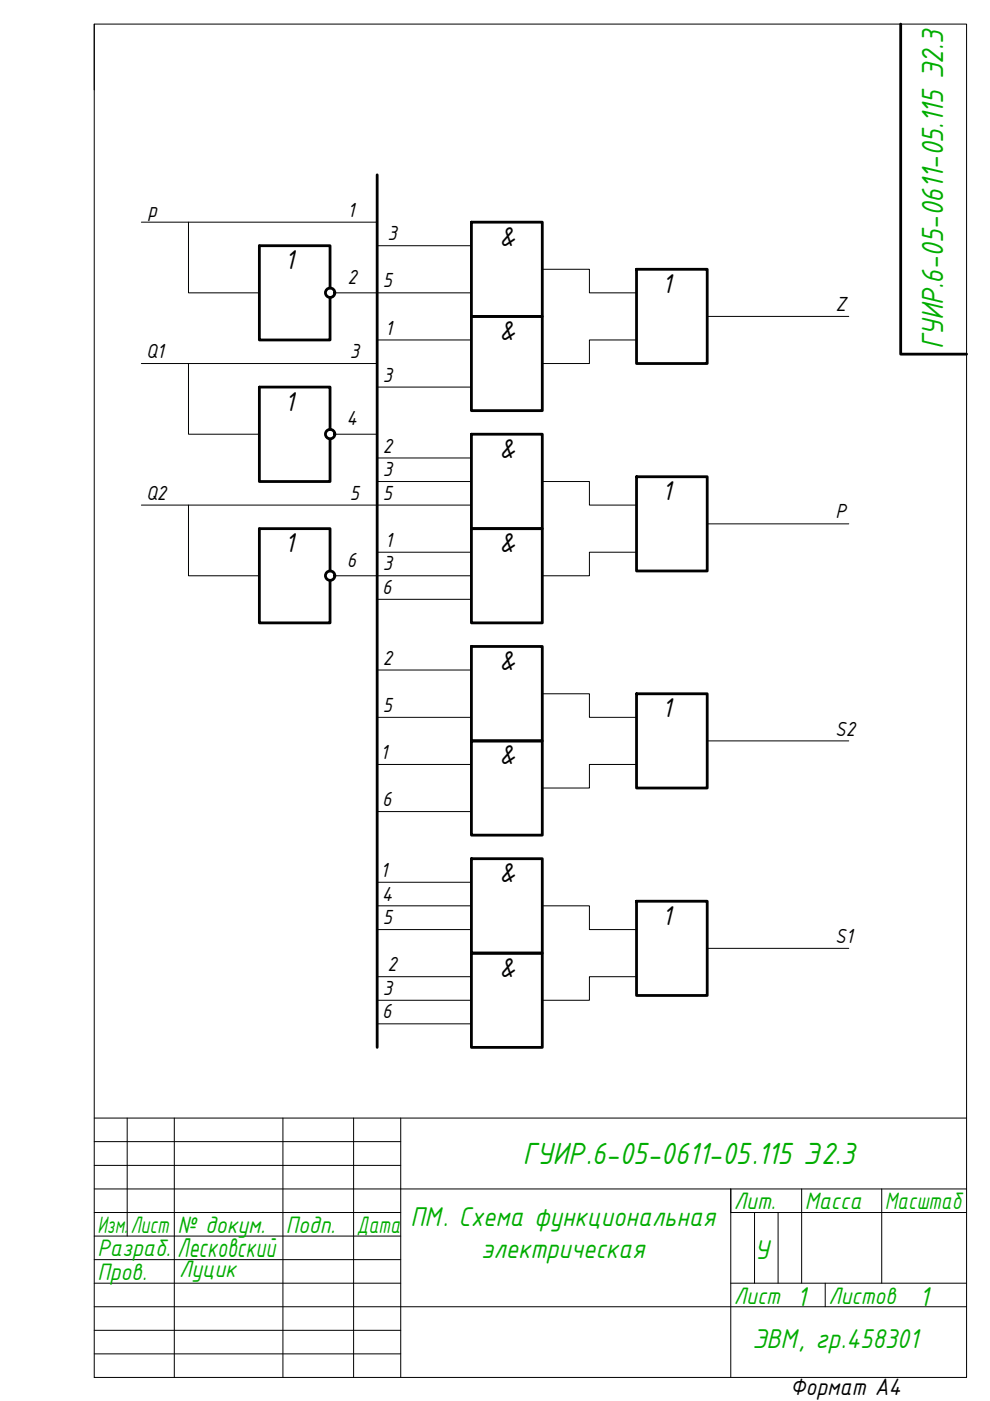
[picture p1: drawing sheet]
<svg xmlns="http://www.w3.org/2000/svg" width="210mm" height="297mm" viewBox="0 0 210 297" stroke-linecap="round" stroke-linejoin="round" font-family="sans-serif">
<!-- layer: 0 -->
<g fill="none" stroke="#000" stroke-width=".21">
<path d="M20 5.1h184.9v286.9h-184.9zM20 5.1v14M30 47.1h50M40 47.1v15h15M80 52.1h19.9M115 57.1h10v5h10M30 77.1h50M40 77.1v15h15M71 62.1h28.9M80 72.1h19.9M135 72.1h-10v5h-10M149.9 67.1h30.1"/>
<path d="M71 92.1h9M80 82.1h19.9M80 97.1h19.9M30 107.1h69.9M40 107.1v15h15M80 102.1h19.9M80 117.1h19.9M115 102.1h10v5h10M135 117.1h-10v5h-10M149.9 111.1h30.1M71 122.1h28.9M80 127.1h19.9"/>
<path d="M80 142.1h19.9M80 152.1h19.9M115 147.1h10v5h10M149.9 157.1h30.1M80 162.1h19.9M80 172.1h19.9M135 162.1h-10v5h-10M80 187.1h19.9M80 192.1h19.9M80 197.1h19.9M115 192.1h10v5h10M80 207.1h19.9"/>
<path d="M80 212.1h19.9M80 217.1h19.9M135 207.1h-10v5h-10M149.9 201.1h30.1M20 237.1h184.9M27 237.1v25M37 237.1v54.9M60 237.1v54.9M75 237.1v54.9M85 237.1v54.9M20 242h65M20 247.1h65"/>
<path d="M20 252.1h184.9M20 257.1h65M160 257.1v15M165 257.1v15M170 252.1v20M186.9 252.1v20M204.9 257.1h-50v-5v39.9M20 262.1h65M20 267.1h65M20 272.1h65M20 277.1h184.9M154.9 272.1h50"/>
<path d="M175 272.1v5M20 282.1h65M20 287h65"/>
</g>
<g fill="none" stroke="#000" stroke-width=".59">
<path d="M191 5.1v70h13.9M80 37.1v185M99.9 47.1h15.1v20h-15.1zM135 57.1h14.9v20h-14.9zM70 61.1v-9h-15v20h15v-9M99.9 67.1h15.1v20h-15.1zM70 91.1v-9h-15v20h15v-9M99.9 92.1h15.1v20h-15.1zM99.9 112.1h15.1v20h-15.1zM135 101.1h14.9v20h-14.9zM70 121.1v-9h-15v20h15v-9M99.9 137.1h15.1v20h-15.1z"/>
<path d="M99.9 157.1h15.1v20h-15.1zM135 147.1h14.9v20h-14.9zM99.9 182.1h15.1v20h-15.1zM135 191.1h14.9v20h-14.9zM99.9 202.1h15.1v20h-15.1z"/>
<circle cx="70" cy="62.1" r=".99"/>
<circle cx="70" cy="92" r=".99"/>
<circle cx="70" cy="122.1" r=".99"/>
</g>
<g font-size="7" fill="#00ad00">
<text x="199.9" y="74.1" transform="rotate(-90 199.9 74.1)">ГУИР.6-05-0611-05.115 Э2.3</text>
<text x="110.8" y="246.9">ГУИР.6-05-0611-05.115 Э2.3</text>
</g>
<g font-size="6.2">
<text x="105.9" y="52.1">&amp;</text>
<text x="60.4" y="57.1">1</text>
<text x="140.4" y="62.1">1</text>
<text x="105.9" y="72.1">&amp;</text>
<text x="60.4" y="87.1">1</text>
<text x="105.9" y="97.1">&amp;</text>
<text x="140.4" y="106.1">1</text>
<text x="60.4" y="117.1">1</text>
<text x="105.9" y="117.1">&amp;</text>
<text x="105.9" y="142.1">&amp;</text>
<text x="140.4" y="152.1">1</text>
<text x="105.9" y="162.1">&amp;</text>
<text x="105.9" y="187.1">&amp;</text>
<text x="140.4" y="196.1">1</text>
<text x="105.9" y="207.1">&amp;</text>
</g>
<g font-size="6.2" fill="#00ad00">
<text x="87" y="260">ПМ. Схема функциональная</text>
<text x="37.6" y="266.5">Лесковский</text>
<text x="102" y="266.6">электрическая</text>
<text x="160" y="266.9">У</text>
<text x="169" y="276.8">1</text>
<text x="194.9" y="276.8">1</text>
<text x="159.5" y="285.9">ЭВМ, гр.458301</text>
</g>
<g font-size="5.4" fill="#00ad00">
<text x="155.6" y="256.4">Лит.</text>
<text x="170.6" y="256.4">Масса</text>
<text x="187.6" y="256.4">Масштаб</text>
<text x="20.7" y="261.4">Изм.</text>
<text x="27.6" y="261.4">Лист</text>
<text x="37.6" y="261.4">№ докум.</text>
<text x="60.6" y="261.4">Подп.</text>
<text x="75.6" y="261.4">Дата</text>
<text x="20.7" y="266.3">Разраб.</text>
<text x="20.7" y="271.3">Пров.</text>
<text x="38" y="270.8">Луцик</text>
<text x="155.6" y="276.4">Лист</text>
<text x="175.6" y="276.4">Листов</text>
</g>
<text font-size="5.4" x="167.6" y="295.8">Формат А4</text>
<g font-size="4.7">
<text x="31.4" y="46">p</text>
<text x="73.7" y="46">1</text>
<text x="82.1" y="51">3</text>
<text x="73.7" y="60.2">2</text>
<text x="81.2" y="60.9">5</text>
<text x="177.1" y="65.9">Z</text>
<text x="81.7" y="70.9">1</text>
<text x="31" y="75.9">Q1</text>
<text x="74.2" y="75.9">3</text>
<text x="81.2" y="81">3</text>
<text x="73.5" y="90.2">4</text>
<text x="81.2" y="96">2</text>
<text x="81.2" y="101">3</text>
<text x="31" y="105.9">Q2</text>
<text x="74.2" y="105.9">5</text>
<text x="81.2" y="105.9">5</text>
<text x="177.1" y="109.9">P</text>
<text x="81.7" y="115.9">1</text>
<text x="73.5" y="120.2">6</text>
<text x="81" y="125.9">6</text>
<text x="81.2" y="120.9">3</text>
<text x="81.2" y="141">2</text>
<text x="81.2" y="150.9">5</text>
<text x="177.1" y="155.9">S2</text>
<text x="80.6" y="160.9">1</text>
<text x="81" y="170.9">6</text>
<text x="80.6" y="186">1</text>
<text x="81" y="191">4</text>
<text x="81.2" y="195.9">5</text>
<text x="177.1" y="199.9">S1</text>
<text x="82.1" y="205.9">2</text>
<text x="81" y="215.9">6</text>
<text x="81.2" y="210.9">3</text>
</g>
</svg>
